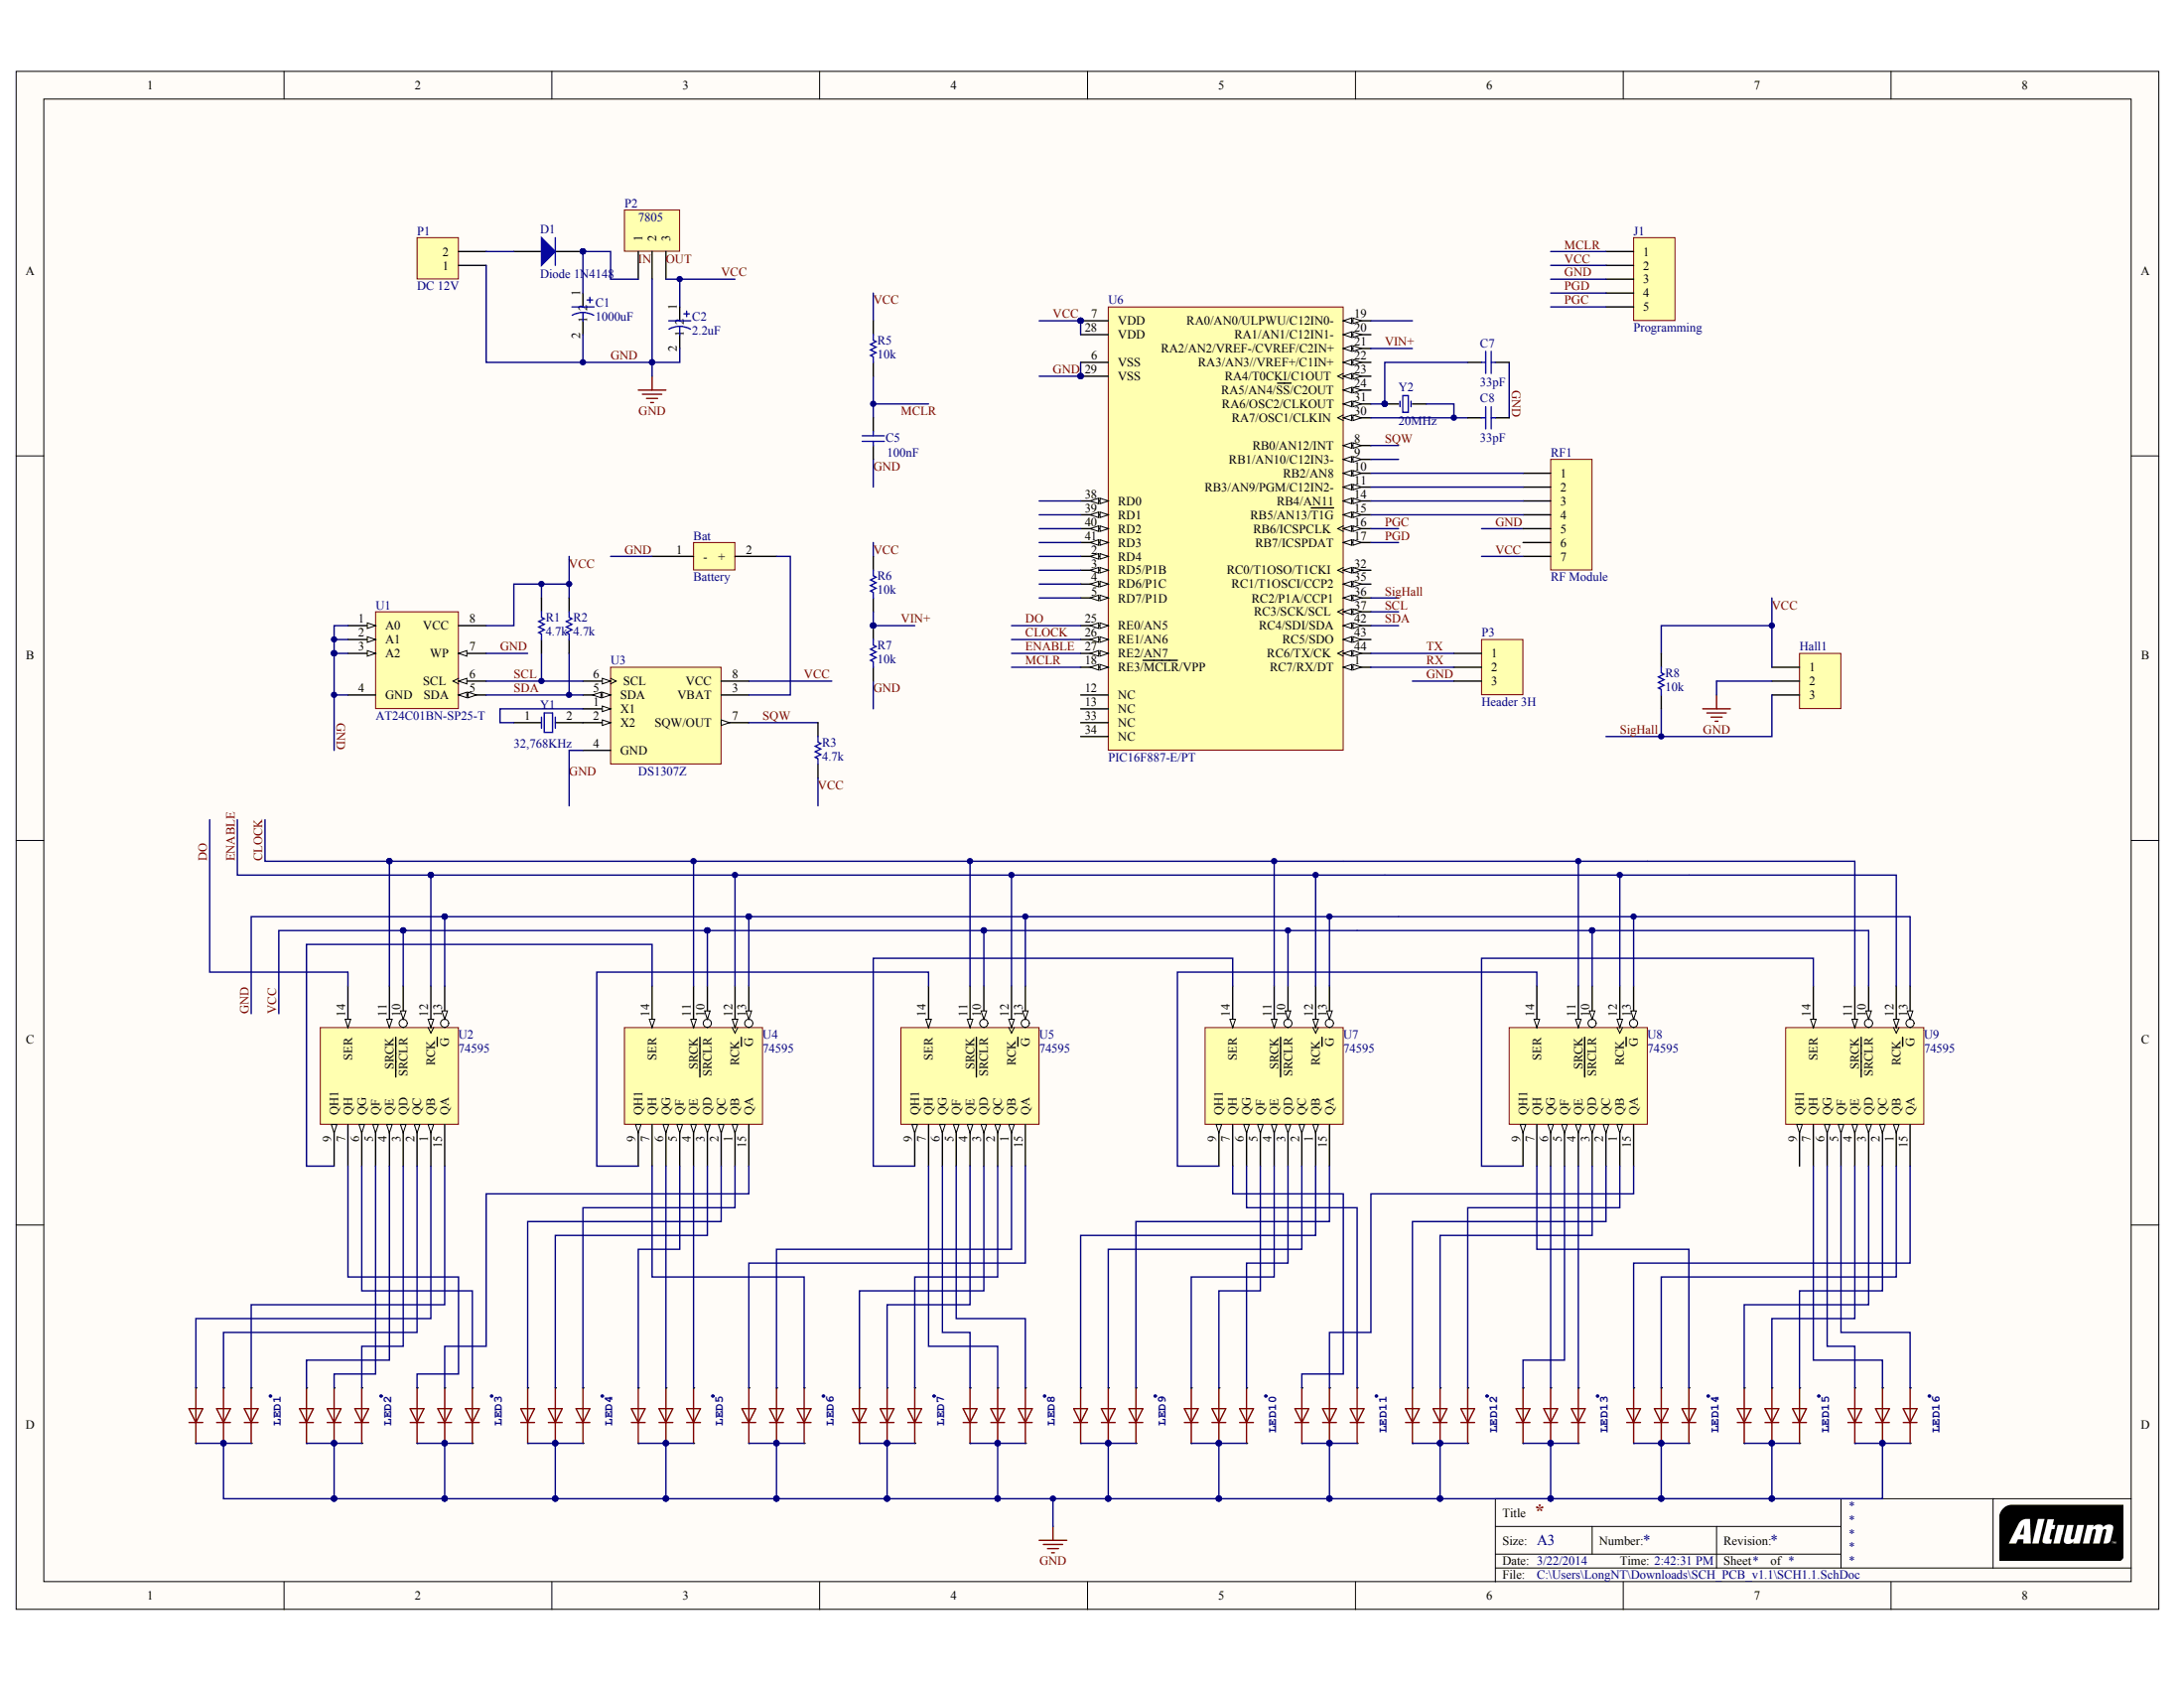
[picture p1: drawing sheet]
# Altium project pLED1.1.PrjPcb
1 sheet, 47 parts. Net scope: global (net labels, ports and power ports of the same name join across sheets).
Board file: PCB1.1.PcbDoc

## Sheet SCH1.1.SchDoc
size A3

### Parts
Bat  Battery  [BATTERY]
C1  value 1000uF  [CAP POL 2]  (hidden comment: Cap Pol3)
C2  value 2.2uF  [CAP POL 2]  (hidden comment: Cap Pol3)
C5  value 100nF  [SM/C_0805]  (hidden comment: Cap Semi)
C7  value 33pF  [SM/C_0805]  (hidden comment: Cap Semi)
C8  value 33pF  [SM/C_0805]  (hidden comment: Cap Semi)
D1  Diode 1N4148  [DO-35]
Hall1  Header 3  [HDR1X3]  (value not drawn)
J1  Programming  [HDR1X5H]
LED1  or 5050 LEDs, the order of the LEDs may vary from one manufacturer to another!  [RGBLED5050]  (value not drawn)
LED2  or 5050 LEDs, the order of the LEDs may vary from one manufacturer to another!  [RGBLED5050]  (value not drawn)
LED3  or 5050 LEDs, the order of the LEDs may vary from one manufacturer to another!  [RGBLED5050]  (value not drawn)
LED4  or 5050 LEDs, the order of the LEDs may vary from one manufacturer to another!  [RGBLED5050]  (value not drawn)
LED5  or 5050 LEDs, the order of the LEDs may vary from one manufacturer to another!  [RGBLED5050]  (value not drawn)
LED6  or 5050 LEDs, the order of the LEDs may vary from one manufacturer to another!  [RGBLED5050]  (value not drawn)
LED7  or 5050 LEDs, the order of the LEDs may vary from one manufacturer to another!  [RGBLED5050]  (value not drawn)
LED8  or 5050 LEDs, the order of the LEDs may vary from one manufacturer to another!  [RGBLED5050]  (value not drawn)
LED9  or 5050 LEDs, the order of the LEDs may vary from one manufacturer to another!  [RGBLED5050]  (value not drawn)
LED10  or 5050 LEDs, the order of the LEDs may vary from one manufacturer to another!  [RGBLED5050]  (value not drawn)
LED11  or 5050 LEDs, the order of the LEDs may vary from one manufacturer to another!  [RGBLED5050]  (value not drawn)
LED12  or 5050 LEDs, the order of the LEDs may vary from one manufacturer to another!  [RGBLED5050]  (value not drawn)
LED13  or 5050 LEDs, the order of the LEDs may vary from one manufacturer to another!  [RGBLED5050]  (value not drawn)
LED14  or 5050 LEDs, the order of the LEDs may vary from one manufacturer to another!  [RGBLED5050]  (value not drawn)
LED15  or 5050 LEDs, the order of the LEDs may vary from one manufacturer to another!  [RGBLED5050]  (value not drawn)
LED16  or 5050 LEDs, the order of the LEDs may vary from one manufacturer to another!  [RGBLED5050]  (value not drawn)
P1  DC 12V  [HDR1X2H]
P2  7805  [HDR1X3]
P3  Header 3H  [HDR1X3H]
R1  value 4.7k  [SM/C_0805]  (hidden comment: Res Semi)
R2  value 4.7k  [SM/C_0805]  (hidden comment: Res Semi)
R3  value 4.7k  [SM/C_0805]  (hidden comment: Res Semi)
R5  value 10k  [SM/C_0805]  (hidden comment: Res Semi)
R6  value 10k  [SM/C_0805]  (hidden comment: Res Semi)
R7  value 10k  [SM/C_0805]  (hidden comment: Res Semi)
R8  value 10k  [SM/C_0805]  (hidden comment: Res Semi)
RF1  RF Module  [HDR1X7]
U1  AT24C01BN-SP25-T  [8S1_N]
U2  74595  [SO16]
U3  DS1307Z  [SOIC8N_N]
U4  74595  [SO16]
U5  74595  [SO16]
U6  PIC16F887-E/PT  [TQFP-PT44_N]
U7  74595  [SO16]
U8  74595  [SO16]
U9  74595  [SO16]
Y1  32,768KHz  [CFPX-93]
Y2  20MHz  [CRYSTAL]

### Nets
GND: Bat.1(-) C1.2 C2.2 C5.1 C7.1 C8.1 Hall1.2 J1.3 LED1.4(BLUE_C) LED1.5(RED_C) LED1.6(GREEN_C) LED2.4(BLUE_C) LED2.5(RED_C) LED2.6(GREEN_C) LED3.4(BLUE_C) LED3.5(RED_C) LED3.6(GREEN_C) LED4.4(BLUE_C) LED4.5(RED_C) LED4.6(GREEN_C) LED5.4(BLUE_C) LED5.5(RED_C) LED5.6(GREEN_C) LED6.4(BLUE_C) LED6.5(RED_C) LED6.6(GREEN_C) LED7.4(BLUE_C) LED7.5(RED_C) LED7.6(GREEN_C) LED8.4(BLUE_C) LED8.5(RED_C) LED8.6(GREEN_C) LED9.4(BLUE_C) LED9.5(RED_C) LED9.6(GREEN_C) LED10.4(BLUE_C) LED10.5(RED_C) LED10.6(GREEN_C) LED11.4(BLUE_C) LED11.5(RED_C) LED11.6(GREEN_C) LED12.4(BLUE_C) LED12.5(RED_C) LED12.6(GREEN_C) LED13.4(BLUE_C) LED13.5(RED_C) LED13.6(GREEN_C) LED14.4(BLUE_C) LED14.5(RED_C) LED14.6(GREEN_C) LED15.4(BLUE_C) LED15.5(RED_C) LED15.6(GREEN_C) LED16.4(BLUE_C) LED16.5(RED_C) LED16.6(GREEN_C) P1.1 P2.2 P3.3 R7.1 RF1.5 U1.1(A0) U1.2(A1) U1.3(A2) U1.4(GND) U1.7(WP) U2.8(GND) U2.13(~{G}) U3.4(GND) U4.8(GND) U4.13(~{G}) U5.8(GND) U5.13(~{G}) U6.6(VSS) U6.29(VSS) U7.8(GND) U7.13(~{G}) U8.8(GND) U8.13(~{G}) U9.8(GND) U9.13(~{G})
VCC: C2.1 Hall1.1 J1.2 P2.3 R1.2 R2.2 R3.1 R5.2 R6.2 R8.2 RF1.7 U1.8(VCC) U2.10(~{SRCLR}) U2.16(VCC) U3.8(VCC) U4.10(~{SRCLR}) U4.16(VCC) U5.10(~{SRCLR}) U5.16(VCC) U6.7(VDD) U6.28(VDD) U7.10(~{SRCLR}) U7.16(VCC) U8.10(~{SRCLR}) U8.16(VCC) U9.10(~{SRCLR}) U9.16(VCC)
CLOCK: U2.11(SRCK) U4.11(SRCK) U5.11(SRCK) U6.26(RE1/AN6) U7.11(SRCK) U8.11(SRCK) U9.11(SRCK)
DO: U2.14(SER) U6.25(RE0/AN5)
ENABLE: U2.12(RCK) U4.12(RCK) U5.12(RCK) U6.27(RE2/AN7) U7.12(RCK) U8.12(RCK) U9.12(RCK)
MCLR: J1.1 U6.18(RE3/~{MCLR}/VPP)
PGC: J1.5 U6.16(RB6/ICSPCLK)
PGD: J1.4 U6.17(RB7/ICSPDAT)
RX: P3.2 U6.1(RC7/RX/DT)
SCL: R1.1 U1.6(SCL) U3.6(SCL) U6.37(RC3/SCK/SCL)
SDA: R2.1 U1.5(SDA) U3.5(SDA) U6.42(RC4/SDI/SDA)
SigHall: Hall1.3 R8.1 U6.36(RC2/P1A/CCP1)
SQW: R3.2 U3.7(SQW/OUT) U6.8(RB0/AN12/INT)
TX: P3.1 U6.44(RC6/TX/CK)
VIN+: R6.1 R7.2 U6.21(RA2/AN2/VREF-/CVREF/C2IN+)
NetBat_2: Bat.2(+) U3.3(VBAT)
NetC1_1: C1.1 D1.2(K) P2.1
NetC5_2: C5.2 R5.1
NetC7_2: C7.2 U6.31(RA6/OSC2/CLKOUT) Y2.1
NetC8_2: C8.2 U6.30(RA7/OSC1/CLKIN) Y2.2
NetD1_1: D1.1(A) P1.2
NetLED1_1: LED1.1(GREEN_A) U2.2(QC)
NetLED1_2: LED1.2(RED_A) U2.1(QB)
NetLED1_3: LED1.3(BLUE_A) U2.15(QA)
NetLED2_1: LED2.1(GREEN_A) U2.5(QF)
NetLED2_2: LED2.2(RED_A) U2.4(QE)
NetLED2_3: LED2.3(BLUE_A) U2.3(QD)
NetLED3_1: LED3.1(GREEN_A) U4.15(QA)
NetLED3_2: LED3.2(RED_A) U2.7(QH)
NetLED3_3: LED3.3(BLUE_A) U2.6(QG)
NetLED4_1: LED4.1(GREEN_A) U4.3(QD)
NetLED4_2: LED4.2(RED_A) U4.2(QC)
NetLED4_3: LED4.3(BLUE_A) U4.1(QB)
NetLED5_1: LED5.1(GREEN_A) U4.6(QG)
NetLED5_2: LED5.2(RED_A) U4.5(QF)
NetLED5_3: LED5.3(BLUE_A) U4.4(QE)
NetLED6_1: LED6.1(GREEN_A) U5.1(QB)
NetLED6_2: LED6.2(RED_A) U5.15(QA)
NetLED6_3: LED6.3(BLUE_A) U4.7(QH)
NetLED7_1: LED7.1(GREEN_A) U5.4(QE)
NetLED7_2: LED7.2(RED_A) U5.3(QD)
NetLED7_3: LED7.3(BLUE_A) U5.2(QC)
NetLED8_1: LED8.1(GREEN_A) U5.7(QH)
NetLED8_2: LED8.2(RED_A) U5.6(QG)
NetLED8_3: LED8.3(BLUE_A) U5.5(QF)
NetLED9_1: LED9.1(GREEN_A) U7.2(QC)
NetLED9_2: LED9.2(RED_A) U7.1(QB)
NetLED9_3: LED9.3(BLUE_A) U7.15(QA)
NetLED10_1: LED10.1(GREEN_A) U7.5(QF)
NetLED10_2: LED10.2(RED_A) U7.4(QE)
NetLED10_3: LED10.3(BLUE_A) U7.3(QD)
NetLED11_1: LED11.1(GREEN_A) U8.15(QA)
NetLED11_2: LED11.2(RED_A) U7.7(QH)
NetLED11_3: LED11.3(BLUE_A) U7.6(QG)
NetLED12_1: LED12.1(GREEN_A) U8.3(QD)
NetLED12_2: LED12.2(RED_A) U8.2(QC)
NetLED12_3: LED12.3(BLUE_A) U8.1(QB)
NetLED13_1: LED13.1(GREEN_A) U8.6(QG)
NetLED13_2: LED13.2(RED_A) U8.5(QF)
NetLED13_3: LED13.3(BLUE_A) U8.4(QE)
NetLED14_1: LED14.1(GREEN_A) U9.1(QB)
NetLED14_2: LED14.2(RED_A) U9.15(QA)
NetLED14_3: LED14.3(BLUE_A) U8.7(QH)
NetLED15_1: LED15.1(GREEN_A) U9.4(QE)
NetLED15_2: LED15.2(RED_A) U9.3(QD)
NetLED15_3: LED15.3(BLUE_A) U9.2(QC)
NetLED16_1: LED16.1(GREEN_A) U9.7(QH)
NetLED16_2: LED16.2(RED_A) U9.6(QG)
NetLED16_3: LED16.3(BLUE_A) U9.5(QF)
NetRF1_1: RF1.1 U6.10(RB2/AN8)
NetRF1_2: RF1.2 U6.11(RB3/AN9/PGM/C12IN2-)
NetRF1_3: RF1.3 U6.14(RB4/AN11)
NetRF1_4: RF1.4 U6.15(RB5/AN13/~{T1G})
NetU2_9: U2.9(QH1) U4.14(SER)
NetU3_1: U3.1(X1) Y1.1(OSC1)
NetU3_2: U3.2(X2) Y1.2(OSC2)
NetU4_9: U4.9(QH1) U5.14(SER)
NetU5_9: U5.9(QH1) U7.14(SER)
NetU7_9: U7.9(QH1) U8.14(SER)
NetU8_9: U8.9(QH1) U9.14(SER)

Not connected (* = marked no-connect by the designer): RF1 6; U6 2(RD4) 3(RD5/P1B) 4(RD6/P1C) 5(RD7/P1D) 9(RB1/AN10/C12IN3-) 12(NC) 13(NC) 19(RA0/AN0/ULPWU/C12IN0-) 20(RA1/AN1/C12IN1-) 22(RA3/AN3//VREF+/C1IN+) 23(RA4/T0CKI/C1OUT) 24(RA5/AN4/~{SS}/C2OUT) 32(RC0/T1OSO/T1CKI) 33(NC) 34(NC) 35(RC1/T1OSCI/CCP2) 38(RD0) 39(RD1) 40(RD2) 41(RD3) 43(RC5/SDO); U9 9(QH1)

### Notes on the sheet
- Labels drawn without touching a wire or pin: IN, MCLR, OUT
